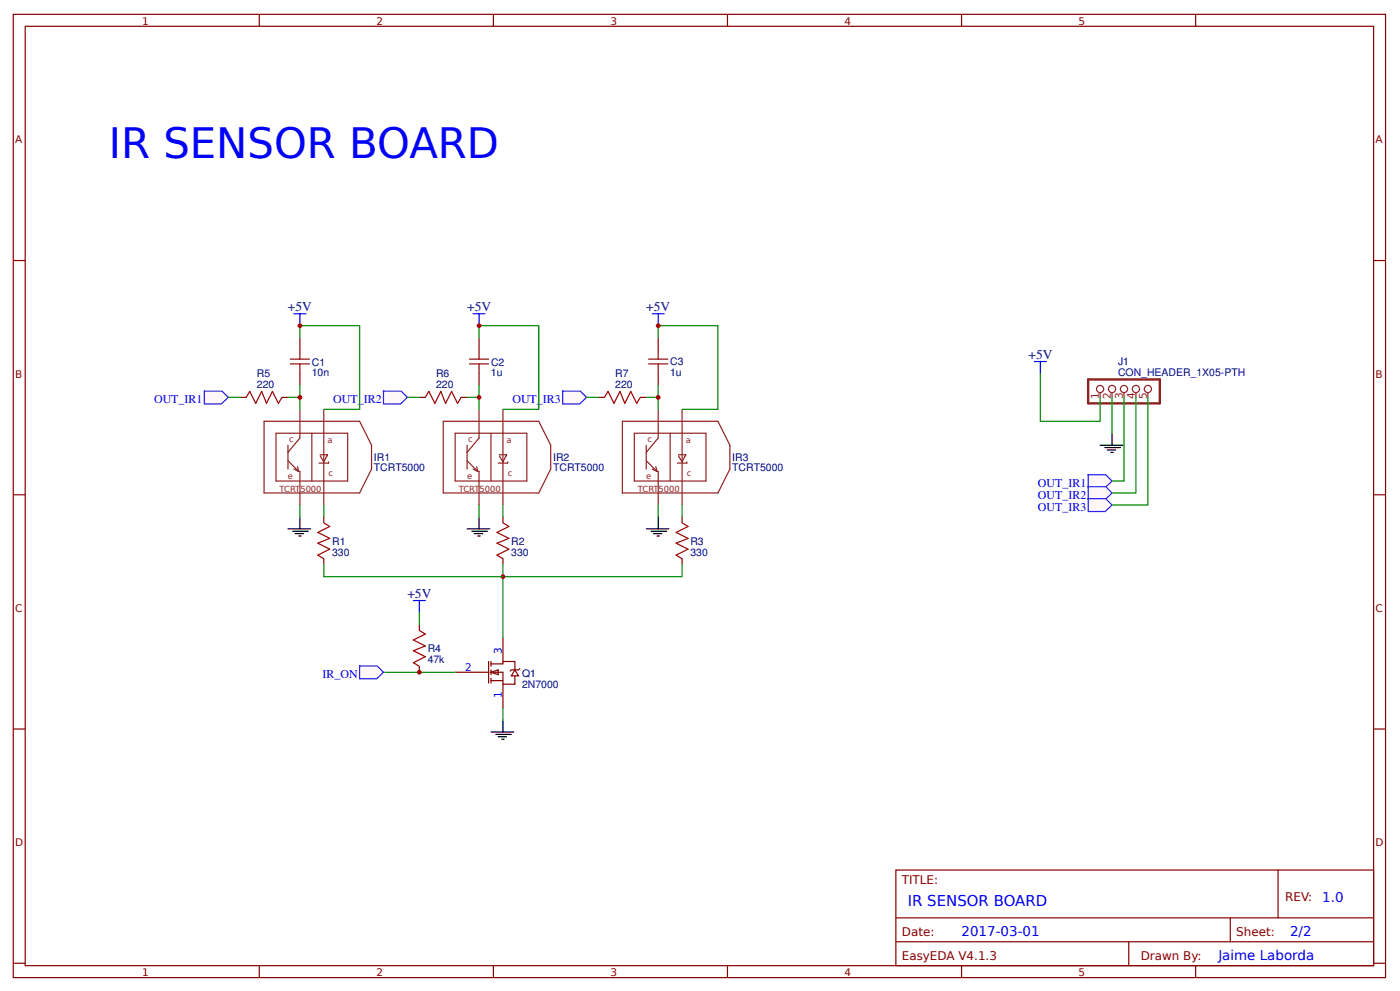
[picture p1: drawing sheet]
<svg xmlns="http://www.w3.org/2000/svg" width="313mm" height="221mm" viewBox="0 0 313 221" stroke-linecap="round" stroke-linejoin="round" font-family="sans-serif">
<g fill="none" stroke="#800" stroke-width=".27">
<path d="M3 3.2h306.4v215h-306.4zM5.6 5.9h301.1v209.6h-301.1zM57.9 3.2v2.7M110.2 3.2v2.7M162.4 3.2v2.7M214.7 3.2v2.7M267 3.2v2.7M3 58.1h2.6M306.7 58.1h2.7M3 110.4h2.6M306.7 110.4h2.7M3 162.7h2.6"/>
<path d="M306.7 162.7h2.7M200.1 194.2h106.6v21.3h-106.6zM285.4 194.2v10.6M3 215h2.6M57.9 215.5v2.7M110.2 215.5v2.7M162.4 215.5v2.7M200.1 204.8h106.6M200.1 210.2h106.6M214.7 215.5v2.7M252.1 210.2v5.3M267 215.5v2.7"/>
<path d="M274.7 204.8v5.4M306.7 215h2.7"/>
</g>
<g fill="none" stroke="#8d2323" stroke-width=".27">
<path d="M59 94h21.3l2.7 5.3v5.4l-2.7 5.3h-21.3zM61.6 96.7h16v10.6h-16zM64.3 99.3v5.4M67 91.3v6.4l-2.7 3.2M69.6 96.7v10.6M72.3 91.3v21.4M99 94h21.3l2.7 5.3v5.4l-2.7 5.3h-21.3zM101.6 96.7h16v10.6h-16zM104.3 99.3v5.4M107 91.3v6.4l-2.7 3.2M109.6 96.7v10.6M112.3 91.3v21.4"/>
<path d="M139 94h21.3l2.7 5.3v5.4l-2.7 5.3h-21.3zM141.6 96.7h16v10.6h-16zM144.3 99.3v5.4M147 91.3v6.4l-2.7 3.2M149.6 96.7v10.6M152.3 91.3v21.4M64.3 102.8l2.4 2.4M65.6 104.7l1.1 .5M66.4 104.1l.3 1.1M66.7 105.2h.3v7.5M71.5 101.5h1.6M73.1 101.5l-.8 1.6-.8-1.4"/>
<path d="M73.1 101.5v.2M73.4 103.1v.2h-2.2M104.3 102.8l2.4 2.4M105.6 104.7l1.1 .5M106.4 104.1l.3 1.1M106.7 105.2h.3v7.5M111.5 101.5h1.6M113.1 101.5l-.8 1.6-.8-1.4M113.1 101.5v.2M113.4 103.1v.2h-2.2M144.3 102.8l2.4 2.4M145.6 104.7l1.1 .5"/>
<path d="M146.4 104.1l.3 1.1M146.7 105.2h.3v7.5M151.5 101.5h1.6M153.1 101.5l-.8 1.6-.8-1.4M153.1 101.5v.2M153.4 103.1v.2h-2.2"/>
</g>
<g fill="#fefefe" stroke="#800" stroke-width=".27">
<path d="M115 149.5l.8 1.3h-1.6z"/>
<path d="M109.6 150l1.6-.5v1.1z"/>
</g>
<g fill="none" stroke="#800" stroke-width=".27">
<path d="M72.3 115.3v1.4M112.3 115.3v1.4M152.3 115.3v1.4M72.3 124.7v1.3M112.3 124.7v1.3M152.3 124.7v1.3M101.6 150h7.5M109.1 147.6v4.8M109.6 148.2h2.7v-.6h2.7v1.9M109.6 150h2.7v2.7h2.7v-1.9M109.6 151.9h2.7M109.6 147.6v1.1"/>
<path d="M109.6 149.5v1.1M109.6 151.4v1M112.3 142.3v5.3M112.3 152.7v5.3M116 149.2l-.2 .3h-1.6l-.3 .3"/>
</g>
<path d="M72.3 116.7l1.3 .8-2.6 1.3 2.6 1.3-2.6 1.1 2.6 1.3-2.6 1.4 1.3 .8M112.3 116.7l1.3 .8-2.6 1.3 2.6 1.3-2.6 1.1 2.6 1.3-2.6 1.4 1.3 .8M152.3 116.7l1.3 .8-2.6 1.3 2.6 1.3-2.6 1.1 2.6 1.3-2.6 1.4 1.3 .8" fill="none" stroke="#a00000" stroke-width=".27"/>
<path d="M72.3 112.7v2.6M112.3 112.7v2.6M152.3 112.7v2.6M112.3 126v2.7h40v-2.7M112.3 128.7v13.6" fill="none" stroke="#080" stroke-width=".27"/>
<circle cx="112.3" cy="128.7" r=".53" fill="#c00"/>
<path d="M72.3 126v2.7h40M93.6 136.7v2.7M85.6 150h16" fill="none" stroke="#080" stroke-width=".27"/>
<path d="M93.6 140.7l1.4 .8-2.7 1.3 2.7 1.4-2.7 1 2.7 1.4-2.7 1.3 1.3 .8" fill="none" stroke="#a00000" stroke-width=".27"/>
<path d="M93.6 139.4v1.3M93.6 148.7v1.3" fill="none" stroke="#800" stroke-width=".27"/>
<path d="M92.3 134h2.7M93.6 134v2.7" fill="none" stroke="#00f" stroke-width=".27"/>
<path d="M80.2 148.6h4l1.4 1.4-1.5 1.5h-3.8z" fill="#fff7f8" stroke="#430aff" stroke-width=".27"/>
<circle cx="93.6" cy="150" r=".53" fill="#c00"/>
<path d="M109.6 163.4h5.1M110.7 163.9h3.5M111.2 164.4h1.9M112 165h.6M112.3 160.7v2.7" fill="none" stroke="#000" stroke-width=".27"/>
<path d="M67 86v5.3M104.3 88.7h2.7M107 86v5.3M144.3 88.7h2.7M147 86v5.3M112.3 158v2.7" fill="none" stroke="#080" stroke-width=".27"/>
<g fill="none" stroke="#a00000" stroke-width=".27">
<path d="M67 78v2.1M107 78v2.1M147 78v2.1M55 88.7l.8-1.4 1.3 2.7 1.3-2.7 1.1 2.7 1.3-2.7 1.4 2.7 .8-1.3M64.8 81.2h4.3M64.8 80.1h4.3M67 81.2v2.1M95 88.7l.8-1.4 1.3 2.7 1.3-2.7 1.1 2.7 1.3-2.7 1.4 2.7 .8-1.3M104.8 81.2h4.3M104.8 80.1h4.3M107 81.2v2.1M135 88.7l.8-1.4 1.3 2.7 1.3-2.7 1.1 2.7 1.3-2.7 1.4 2.7 .8-1.3"/>
<path d="M144.8 81.2h4.3M144.8 80.1h4.3M147 81.2v2.1"/>
</g>
<path d="M67 75.3v2.7M107 75.3v2.7M147 75.3v2.7M53.6 88.7h1.4M63 88.7h1.3M67 83.3v2.7M93.6 88.7h1.4M103 88.7h1.3M107 83.3v2.7M133.6 88.7h1.4M143 88.7h1.3M147 83.3v2.7" fill="none" stroke="#800" stroke-width=".27"/>
<path d="M65.6 70h2.7M67 70v2.7M105.6 70h2.7M107 70v2.7M145.6 70h2.7M147 70v2.7" fill="none" stroke="#00f" stroke-width=".27"/>
<circle cx="107" cy="88.7" r=".53" fill="#c00"/>
<path d="M64.3 88.7h2.7" fill="none" stroke="#080" stroke-width=".27"/>
<circle cx="67" cy="88.7" r=".53" fill="#c00"/>
<g fill="none" stroke="#000" stroke-width=".27">
<path d="M64.3 118h5.1M65.4 118.5h3.4M65.9 119.1h1.9M66.7 119.6h.5M67 115.3v2.7M104.3 118h5.1M105.4 118.5h3.4M105.9 119.1h1.9M106.7 119.6h.5M107 115.3v2.7M144.3 118h5.1M145.4 118.5h3.4"/>
<path d="M145.9 119.1h1.9M146.7 119.6h.5M147 115.3v2.7"/>
</g>
<path d="M67 112.7v2.6M107 112.7v2.6M147 112.7v2.6" fill="none" stroke="#080" stroke-width=".27"/>
<circle cx="147" cy="88.7" r=".53" fill="#c00"/>
<g fill="#fff7f8" stroke="#430aff" stroke-width=".27">
<path d="M45.6 87.3h4l1.4 1.4-1.6 1.4h-3.8z"/>
<path d="M85.6 87.3h4l1.4 1.4-1.6 1.4h-3.8z"/>
<path d="M125.6 87.3h4l1.4 1.4-1.6 1.4h-3.8z"/>
</g>
<path d="M67 75.3v-2.6h13.3v18.6h-8M107 75.3v-2.6h13.3v18.6h-8M147 75.3v-2.6h13.3v18.6h-8M51 88.7h2.6M91 88.7h2.6M131 88.7h2.6" fill="none" stroke="#080" stroke-width=".27"/>
<g fill="#c00">
<circle cx="67" cy="72.7" r=".53"/>
<circle cx="107" cy="72.7" r=".53"/>
<circle cx="147" cy="72.7" r=".53"/>
</g>
<path d="M243 84.7h16v5.3h-16z" fill="none" stroke="#8d2323" stroke-width=".53"/>
<g fill="none" stroke="#8d2323" stroke-width=".27">
<path d="M245.7 87.6v1.1M248.3 87.6v1.1M251 87.6v1.1M253.7 87.6v1.1M256.3 87.6v1.1"/>
<circle cx="245.7" cy="86.8" r=".8"/>
<circle cx="248.3" cy="86.8" r=".8"/>
<circle cx="251" cy="86.8" r=".8"/>
<circle cx="253.7" cy="86.8" r=".8"/>
<circle cx="256.3" cy="86.8" r=".8"/>
</g>
<path d="M231 80.7h2.7M232.3 80.7v2.6" fill="none" stroke="#00f" stroke-width=".27"/>
<path d="M232.3 83.3v10.7h13.4v-5.3M248.3 88.7v8" fill="none" stroke="#080" stroke-width=".27"/>
<path d="M245.7 99.3h5M246.7 99.9h3.5M248.3 96.7v2.6M247.3 100.4h1.8M248.1 100.9h.5" fill="none" stroke="#000" stroke-width=".27"/>
<g fill="#fff7f8" stroke="#430aff" stroke-width=".27">
<path d="M242.9 105.9h4l1.4 1.4-1.5 1.5h-3.8z"/>
<path d="M242.9 108.6h4l1.4 1.4-1.5 1.5h-3.8z"/>
<path d="M242.9 111.3h4l1.4 1.4-1.5 1.4h-3.8z"/>
</g>
<path d="M251 88.7v18.6h-2.7M253.7 88.7v21.3h-5.4M256.3 88.7v24h-8" fill="none" stroke="#080" stroke-width=".27"/>
<text font-size="9.3" fill="#00f" x="24.3" y="35.3">IR SENSOR BOARD</text>
<text font-size="3.3" fill="#00f" x="202.7" y="202.2">IR SENSOR BOARD</text>
<g font-size="3" fill="#000080">
<text x="64.3" y="69.5">+5V</text>
<text x="104.3" y="69.5">+5V</text>
<text x="144.3" y="69.5">+5V</text>
<text x="229.7" y="80.1">+5V</text>
<text x="91" y="133.5">+5V</text>
</g>
<g font-size="3" fill="#00f">
<text x="295.3" y="201.4">1.0</text>
<text x="214.7" y="208.8">2017-03-01</text>
<text x="288.1" y="208.8">2/2</text>
<text x="272.1" y="214.2">Jaime Laborda</text>
</g>
<g font-size="2.7" fill="#00f">
<text x="34.4" y="90">OUT_IR1</text>
<text x="74.4" y="90">OUT_IR2</text>
<text x="114.4" y="90">OUT_IR3</text>
<text x="231.8" y="108.7">OUT_IR1</text>
<text x="231.8" y="111.3">OUT_IR2</text>
<text x="231.8" y="114">OUT_IR3</text>
<text x="72" y="151.4">IR_ON</text>
</g>
<g font-size="2.7" fill="#800">
<text x="201.4" y="197.4">TITLE:</text>
<text x="287" y="201.1">REV:</text>
<text x="201.4" y="208.8">Date:</text>
<text x="276.1" y="208.8">Sheet:</text>
<text x="201.4" y="214.2">EasyEDA V4.1.3</text>
<text x="254.7" y="214.2">Drawn By:</text>
</g>
<g font-size="2.3" fill="#800">
<text x="31.8" y="5.5">1</text>
<text x="84" y="5.5">2</text>
<text x="136.3" y="5.5">3</text>
<text x="188.6" y="5.5">4</text>
<text x="240.9" y="5.5">5</text>
<text x="3.4" y="32">A</text>
<text x="307.1" y="32">A</text>
<text x="3.4" y="84.3">B</text>
<text x="307.1" y="84.3">B</text>
<text x="3.4" y="136.6">C</text>
<text x="307.1" y="136.6">C</text>
<text x="3.4" y="188.8">D</text>
<text x="307.1" y="188.8">D</text>
<text x="31.8" y="217.8">1</text>
<text x="84" y="217.8">2</text>
<text x="136.3" y="217.8">3</text>
<text x="188.6" y="217.8">4</text>
<text x="240.9" y="217.8">5</text>
</g>
<g font-size="2.3" fill="#000080">
<text x="69.6" y="83.9">10n</text>
<text x="69.6" y="81.6">C1</text>
<text x="109.6" y="83.9">1u</text>
<text x="109.6" y="81.6">C2</text>
<text x="149.6" y="83.9">1u</text>
<text x="149.6" y="81.5">C3</text>
<text x="249.7" y="83.9">CON_HEADER_1X05-PTH</text>
<text x="249.7" y="81.5">J1</text>
<text x="57.4" y="86.5">220</text>
<text x="57.4" y="84.1">R5</text>
<text x="97.4" y="86.5">220</text>
<text x="97.4" y="84.1">R6</text>
<text x="137.4" y="86.5">220</text>
<text x="137.4" y="84.1">R7</text>
<text x="83.5" y="105.2">TCRT5000</text>
<text x="83.5" y="102.8">IR1</text>
<text x="123.5" y="105.2">TCRT5000</text>
<text x="123.5" y="102.8">IR2</text>
<text x="163.5" y="105.2">TCRT5000</text>
<text x="163.5" y="102.8">IR3</text>
<text x="74.2" y="124">330</text>
<text x="74.2" y="121.5">R1</text>
<text x="114.2" y="124">330</text>
<text x="114.2" y="121.5">R2</text>
<text x="154.2" y="124">330</text>
<text x="154.2" y="121.5">R3</text>
<text x="95.5" y="148">47k</text>
<text x="95.5" y="145.5">R4</text>
<text x="116.6" y="153.4">2N7000</text>
<text x="116.6" y="151">Q1</text>
</g>
<g font-size="2.3" fill="#8d2323">
<text x="245.4" y="89.1" transform="rotate(-90 245.4 89.1)">1</text>
<text x="248.1" y="89.1" transform="rotate(-90 248.1 89.1)">2</text>
<text x="250.7" y="89.1" transform="rotate(-90 250.7 89.1)">3</text>
<text x="253.4" y="89.1" transform="rotate(-90 253.4 89.1)">4</text>
<text x="256.1" y="89.1" transform="rotate(-90 256.1 89.1)">5</text>
</g>
<g font-size="2.3" fill="#00f">
<text x="103.9" y="149.8">2</text>
<text x="112" y="146" transform="rotate(-90 112 146)">3</text>
<text x="112" y="155.8" transform="rotate(-90 112 155.8)">1</text>
</g>
<g font-size="1.9" fill="#8d2323">
<text x="64.6" y="98.5">c</text>
<text x="73.1" y="98.8">a</text>
<text x="104.6" y="98.5">c</text>
<text x="113.1" y="98.8">a</text>
<text x="144.6" y="98.5">c</text>
<text x="153.1" y="98.8">a</text>
<text x="64.3" y="106.8">e</text>
<text x="73.4" y="106.3">c</text>
<text x="104.3" y="106.8">e</text>
<text x="113.4" y="106.3">c</text>
<text x="144.3" y="106.8">e</text>
<text x="153.4" y="106.3">c</text>
<text x="62.4" y="109.7">TCRT5000</text>
<text x="102.4" y="109.7">TCRT5000</text>
<text x="142.4" y="109.7">TCRT5000</text>
</g>
</svg>
